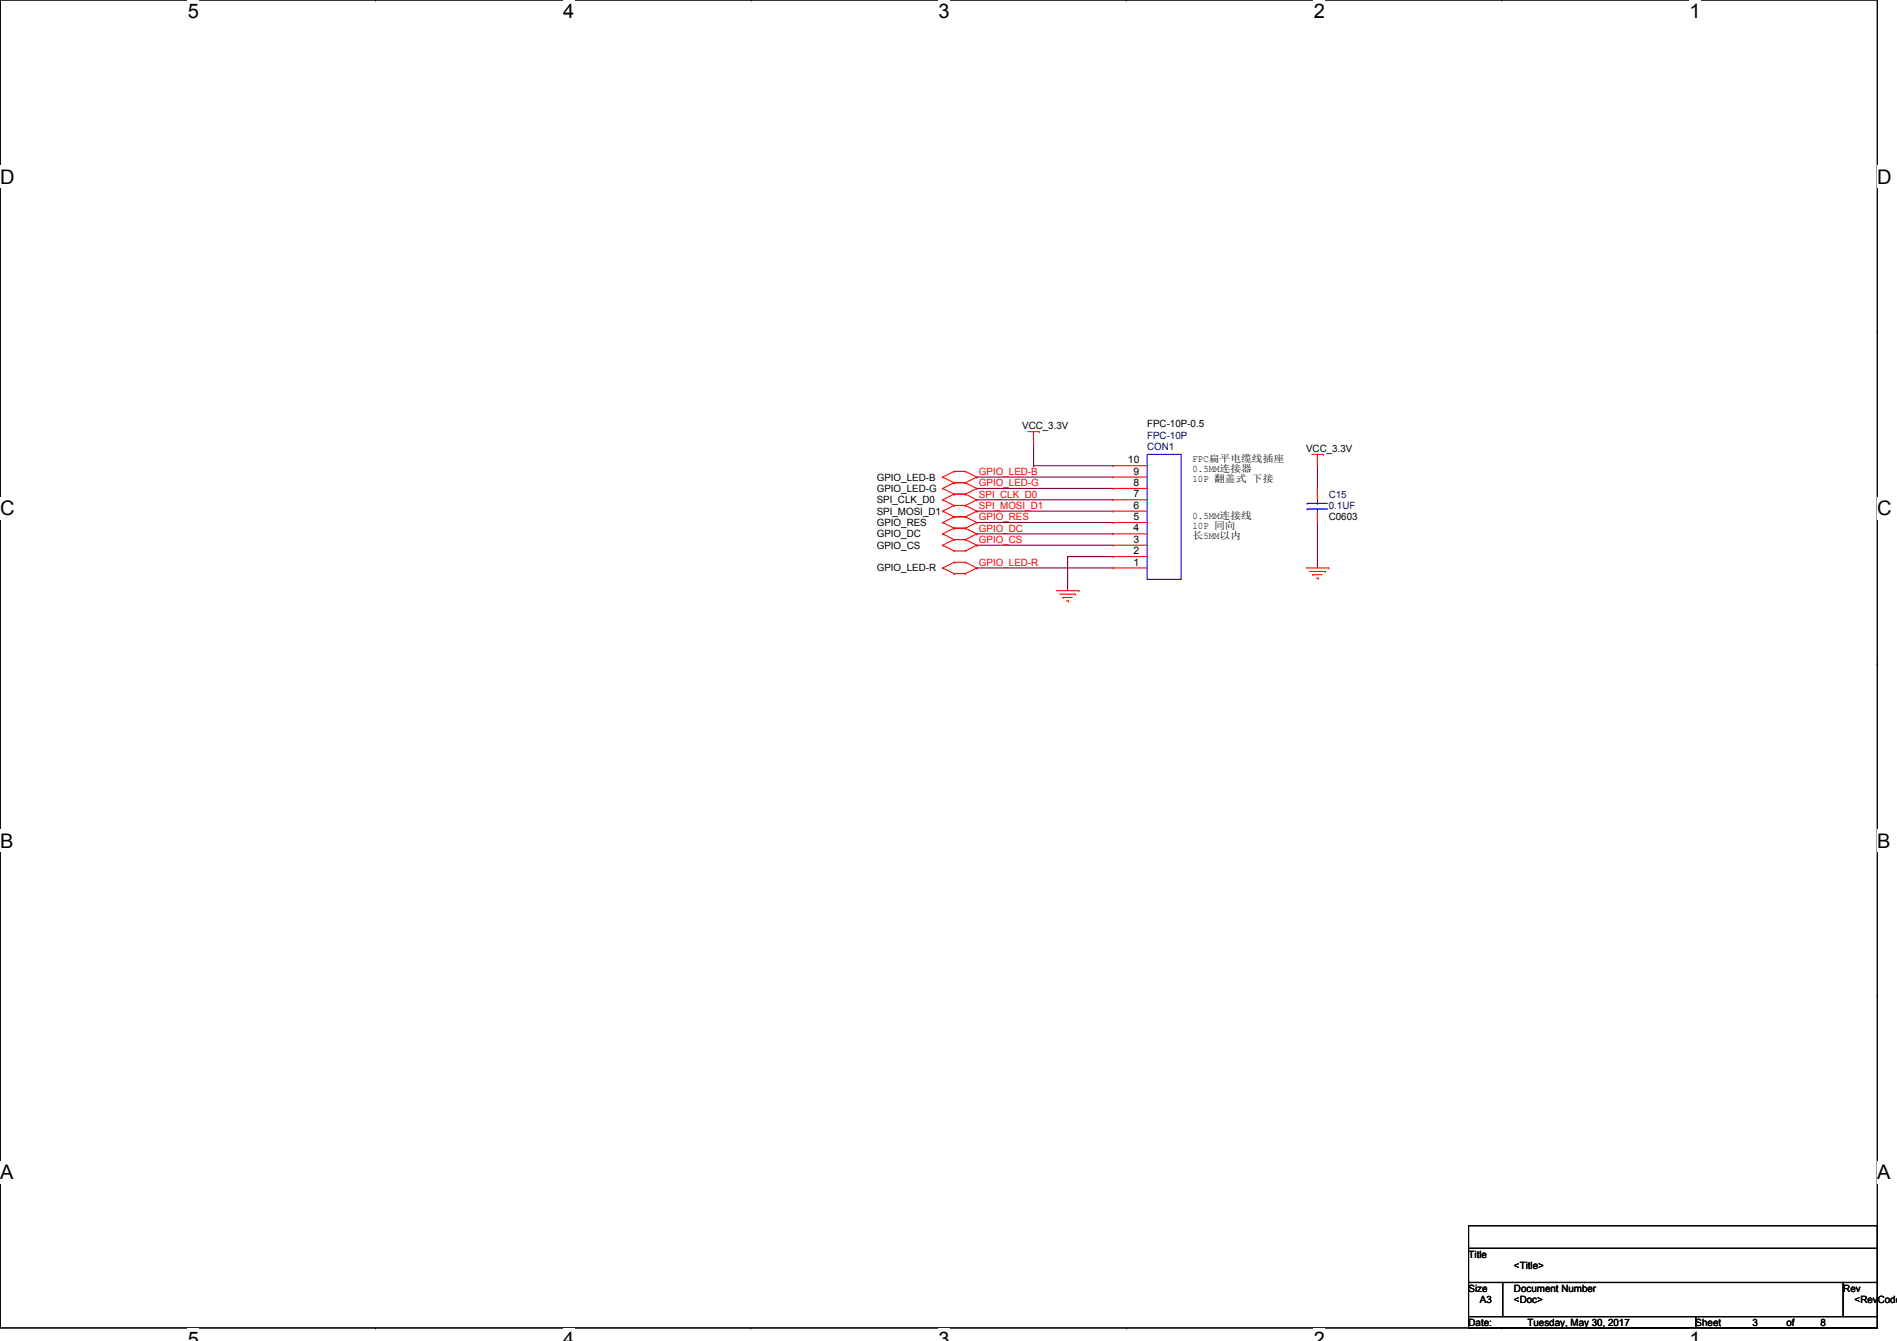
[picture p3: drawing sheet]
<svg xmlns="http://www.w3.org/2000/svg" width="297mm" height="210mm" viewBox="0 0 297 210" stroke-linecap="round" stroke-linejoin="round" font-family="sans-serif">
<path d="M0 0h294v207.9h-294z" fill="none" stroke="#000" stroke-width=".17"/>
<g fill="#fff">
<path d="M29.4 0h1.8v3.5h-1.8z"/>
<path d="M29.4 207.9h1.8v2h-1.8z"/>
</g>
<path d="M58.8 0h.1M58.8 207.9h.1" fill="none" stroke="#000" stroke-width=".17"/>
<g fill="#fff">
<path d="M88.2 0h1.7v3.5h-1.7z"/>
<path d="M88.2 207.9h1.7v2h-1.7z"/>
</g>
<path d="M117.6 0h.1M117.6 207.9h.1" fill="none" stroke="#000" stroke-width=".17"/>
<g fill="#fff">
<path d="M147 0h1.7v3.5h-1.7z"/>
<path d="M147 207.9h1.7v2h-1.7z"/>
</g>
<path d="M176.4 0h.1M176.4 207.9h.1" fill="none" stroke="#000" stroke-width=".17"/>
<g fill="#fff">
<path d="M205.7 0h1.8v3.5h-1.8z"/>
<path d="M205.7 207.9h1.8v2h-1.8z"/>
</g>
<path d="M235.2 0h.1M235.2 207.9h.1" fill="none" stroke="#000" stroke-width=".17"/>
<g fill="#fff">
<path d="M264.5 0h1.8v3.5h-1.8z"/>
<path d="M264.5 207.9h1.8v2h-1.8z"/>
<path d="M0 26h2.3v3.4h-2.3z"/>
<path d="M294 26h2.2v3.4h-2.2z"/>
<path d="M0 77.9h2.3v3.5h-2.3z"/>
<path d="M294 77.9h2.2v3.5h-2.2z"/>
</g>
<path d="M0 51.9h.1M294 51.9h.1" fill="none" stroke="#000" stroke-width=".17"/>
<g fill="#fff">
<path d="M0 129.9h2.1v3.4h-2.1z"/>
<path d="M294 129.9h2v3.4h-2z"/>
</g>
<path d="M0 103.9h.1M294 103.9h.1" fill="none" stroke="#000" stroke-width=".17"/>
<path d="M0 103.9h.1M294 103.9h.1" fill="none" stroke="#000" stroke-width=".16"/>
<g fill="#fff">
<path d="M0 181.8h2.1v3.5h-2.1z"/>
<path d="M294 181.8h2v3.5h-2z"/>
</g>
<path d="M0 155.9h.1M294 155.9h.1M230 191.9h64v3.5h-64zM230 195.4h64v5.3h-64zM230 200.7h5.3v5.4h-5.3zM230 206.1h35.5v1.8h-35.5zM235.3 200.7h53.3v5.4h-53.3zM265.5 206.1h28.5v1.8h-28.5zM288.6 200.7h5.4v5.4h-5.4z" fill="none" stroke="#000" stroke-width=".17"/>
<g fill="none" stroke="#800040" stroke-width=".17">
<path d="M152.9 74.7h.1M152.9 76.5h.1M152.9 78.2h.1M152.9 74.7h21.4M152.9 76.5h21.4M152.9 78.2h21.4M161.8 72.9h.1M161.8 69.3h.1M161.8 72.9h12.5M161.8 69.3v3.6M206.3 72.9h.1M206.3 72.9v3.6"/>
<path d="M152.9 88.9h.1M152.9 80h.1M152.9 81.8h.1M152.9 83.6h.1M152.9 85.3h.1M152.9 88.9h21.4M152.9 80h21.4M152.9 81.8h21.4M152.9 83.6h21.4M152.9 85.3h21.4M167.2 87.1h.1M167.2 87.1h7.1"/>
<path d="M167.2 87.1v5.4M206.3 81.8h.1M206.3 81.8v7.1"/>
</g>
<g fill="none" stroke="#f00" stroke-width=".17">
<path d="M147.6 74.7h.1M147.6 76.5h.1M147.6 78.2h.1M147.6 74.7l1.8 .9M147.6 76.5l1.8 .8M147.6 78.2l1.8 .9M149.4 73.8h.1M149.4 75.6h.1M149.4 77.3h.1M149.4 79.1h.1M149.4 73.8l-1.8 .9M149.4 73.8h1.8"/>
<path d="M149.4 75.6h1.8M149.4 75.6l-1.8 .9M149.4 77.3h1.8M149.4 77.3l-1.8 .9M149.4 79.1h1.8M149.4 79.1l-1.8 .9M151.2 73.8h.1M151.2 75.6h.1M151.2 77.3h.1M151.2 79.1h.1M151.2 73.8l1.7 .9M151.2 75.6l1.7 .9"/>
<path d="M151.2 77.3l1.7 .9M151.2 79.1l1.7 .9M152.9 74.7h.1M152.9 76.5h.1M152.9 78.2h.1M152.9 74.7l-1.7 .9M152.9 76.5l-1.7 .8M152.9 78.2l-1.7 .9M160.9 67.6h1.8M161.8 69.3h.1M161.8 67.6v1.7M162.7 67.6h.1"/>
<path d="M174.3 78.2h.1M174.3 76.5h.1M174.3 74.7h.1M174.3 72.9h.1M174.3 78.2h5.3M174.3 76.5h5.3M174.3 74.7h5.3M174.3 72.9h5.3M205.4 71.1h1.8M206.3 72.9h.1M206.3 76.5h.1M206.3 71.1v1.8"/>
<path d="M206.3 76.5v1.7M207.2 71.1h.1M147.6 80h.1M147.6 81.8h.1M147.6 83.6h.1M147.6 85.3h.1M147.6 88.9h.1M147.6 80l1.8 .9M147.6 81.8l1.8 .9M147.6 83.6l1.8 .9M147.6 85.3l1.8 .9M147.6 88.9l1.8 .9"/>
<path d="M149.4 80.9h.1M149.4 82.7h.1M149.4 84.5h.1M149.4 86.2h.1M149.4 88h.1M149.4 89.8h.1M149.4 80.9h1.8M149.4 80.9l-1.8 .9M149.4 82.7h1.8M149.4 82.7l-1.8 .9M149.4 84.5h1.8M149.4 84.5l-1.8 .8"/>
<path d="M149.4 86.2h1.8M149.4 88l-1.8 .9M149.4 88h1.8M149.4 89.8h1.8M151.2 80.9h.1M151.2 82.7h.1M151.2 84.5h.1M151.2 86.2h.1M151.2 88h.1M151.2 89.8h.1M151.2 80.9l1.7 .9M151.2 82.7l1.7 .9"/>
<path d="M151.2 84.5l1.7 .8M151.2 88l1.7 .9M152.9 80h.1M152.9 81.8h.1M152.9 83.6h.1M152.9 85.3h.1M152.9 88.9h.1M152.9 80l-1.7 .9M152.9 81.8l-1.7 .9M152.9 83.6l-1.7 .9M152.9 85.3l-1.7 .9M152.9 88.9l-1.7 .9"/>
<path d="M165.4 92.5h3.5M165.9 93h2.5M166.5 93.5h.1M166.5 93.5h1.4M167 94.1h.3M167.3 94.1h.1M168.4 93h.1M168.9 92.5h.1M174.3 88.9h.1M174.3 87.1h.1M174.3 85.3h.1M174.3 83.6h.1"/>
<path d="M174.3 81.8h.1M174.3 80h.1M174.3 88.9h5.3M174.3 87.1h5.3M174.3 85.3h5.3M174.3 83.6h5.3M174.3 81.8h5.3M174.3 80h5.3M204.5 88.9h3.6M205.1 89.5h2.4M205.6 90h.1M205.6 90h1.4"/>
<path d="M206.1 90.5h.4M206.3 81.8h.1M206.3 80v1.8M206.5 90.5h.1M207.5 89.5h.1M208.1 88.9h.1"/>
</g>
<path d="M179.6 71.1h5.4v19.6h-5.4zM204.7 78.8h.1M204.7 79.7h.1M204.7 78.8h3.2M204.7 79.7h3.2M206.3 79.7h.1M206.3 78.8h.1M206.3 78.2v.6M206.3 79.7v.3" fill="none" stroke="#00f" stroke-width=".17"/>
<g font-size="3.1">
<text x="29.4" y="2.8">5</text>
<text x="88.2" y="2.8">4</text>
<text x="147" y="2.8">3</text>
<text x="205.7" y="2.8">2</text>
<text x="264.5" y="2.8">1</text>
<text x="0" y="28.7">D</text>
<text x="294" y="28.7">D</text>
<text x="0" y="80.7">C</text>
<text x="294" y="80.7">C</text>
<text x="0" y="132.7">B</text>
<text x="294" y="132.7">B</text>
<text x="0" y="184.6">A</text>
<text x="294" y="184.6">A</text>
<text x="29.4" y="210.7">5</text>
<text x="88.2" y="210.7">4</text>
<text x="147" y="210.7">3</text>
<text x="205.7" y="210.7">2</text>
<text x="264.5" y="210.7">1</text>
</g>
<g font-size="1.6">
<text x="160.1" y="67.2">VCC_3.3V</text>
<text x="179.6" y="66.9">FPC-10P-0.5</text>
<text x="204.5" y="70.8">VCC_3.3V</text>
<text x="137.3" y="75.2">GPIO_LED-B</text>
<text x="137.3" y="77">GPIO_LED-G</text>
<text x="176.6" y="72.5">10</text>
<text x="177.5" y="77.9">7</text>
<text x="177.5" y="76.1">8</text>
<text x="177.5" y="74.3">9</text>
<text x="186.7" y="72.3">FPC扁扁电扁扁扁扁</text>
<text x="186.7" y="73.9">0.5MM连连连</text>
<text x="186.7" y="75.5">10P 翻翻翻 下连</text>
<text x="137.3" y="78.8">SPI_CLK_D0</text>
<text x="137.3" y="80.6">SPI_MOSI_D1</text>
<text x="137.3" y="82.3">GPIO_RES</text>
<text x="177.5" y="83.2">4</text>
<text x="177.5" y="81.4">5</text>
<text x="177.5" y="79.6">6</text>
<text x="186.7" y="81.2">0.5MM连连扁</text>
<text x="186.7" y="82.8">10P 同同</text>
<text x="208.1" y="81.4">C0603</text>
<text x="137.3" y="84.1">GPIO_DC</text>
<text x="137.3" y="85.9">GPIO_CS</text>
<text x="137.3" y="89.5">GPIO_LED-R</text>
<text x="177.5" y="88.5">1</text>
<text x="177.5" y="86.7">2</text>
<text x="177.5" y="85">3</text>
<text x="186.7" y="84.4">长5MM以以</text>
<text x="230" y="196.8">Title</text>
<text x="230" y="202.2">Size</text>
<text x="231.7" y="204">A3</text>
<text x="237.1" y="202.2">Document Number</text>
<text x="237.1" y="198.6">&lt;Title&gt;</text>
<text x="237.1" y="204">&lt;Doc&gt;</text>
<text x="288.6" y="202.2">Rev</text>
<text x="290.4" y="204">&lt;RevCode&gt;</text>
<text x="230" y="207.5">Date:</text>
<text x="239.2" y="207.5">Tuesday, May 30, 2017</text>
<text x="265.5" y="207.5">Sheet</text>
<text x="274.4" y="207.5">3</text>
<text x="279.7" y="207.5">of</text>
<text x="285.1" y="207.5">8</text>
</g>
<g font-size="1.6" fill="#000080">
<text x="179.6" y="70.4">CON1</text>
<text x="179.6" y="68.7">FPC-10P</text>
<text x="208.1" y="77.9">C15</text>
<text x="208.1" y="79.7">0.1UF</text>
</g>
<g font-size="1.6" fill="#f00">
<text x="153.3" y="74.3">GPIO_LED-B</text>
<text x="153.3" y="76.1">GPIO_LED-G</text>
<text x="153.3" y="77.9">SPI_CLK_D0</text>
<text x="153.3" y="79.7">SPI_MOSI_D1</text>
<text x="153.3" y="81.4">GPIO_RES</text>
<text x="153.3" y="83.2">GPIO_DC</text>
<text x="153.3" y="88.6">GPIO_LED-R</text>
<text x="153.3" y="85">GPIO_CS</text>
</g>
</svg>
